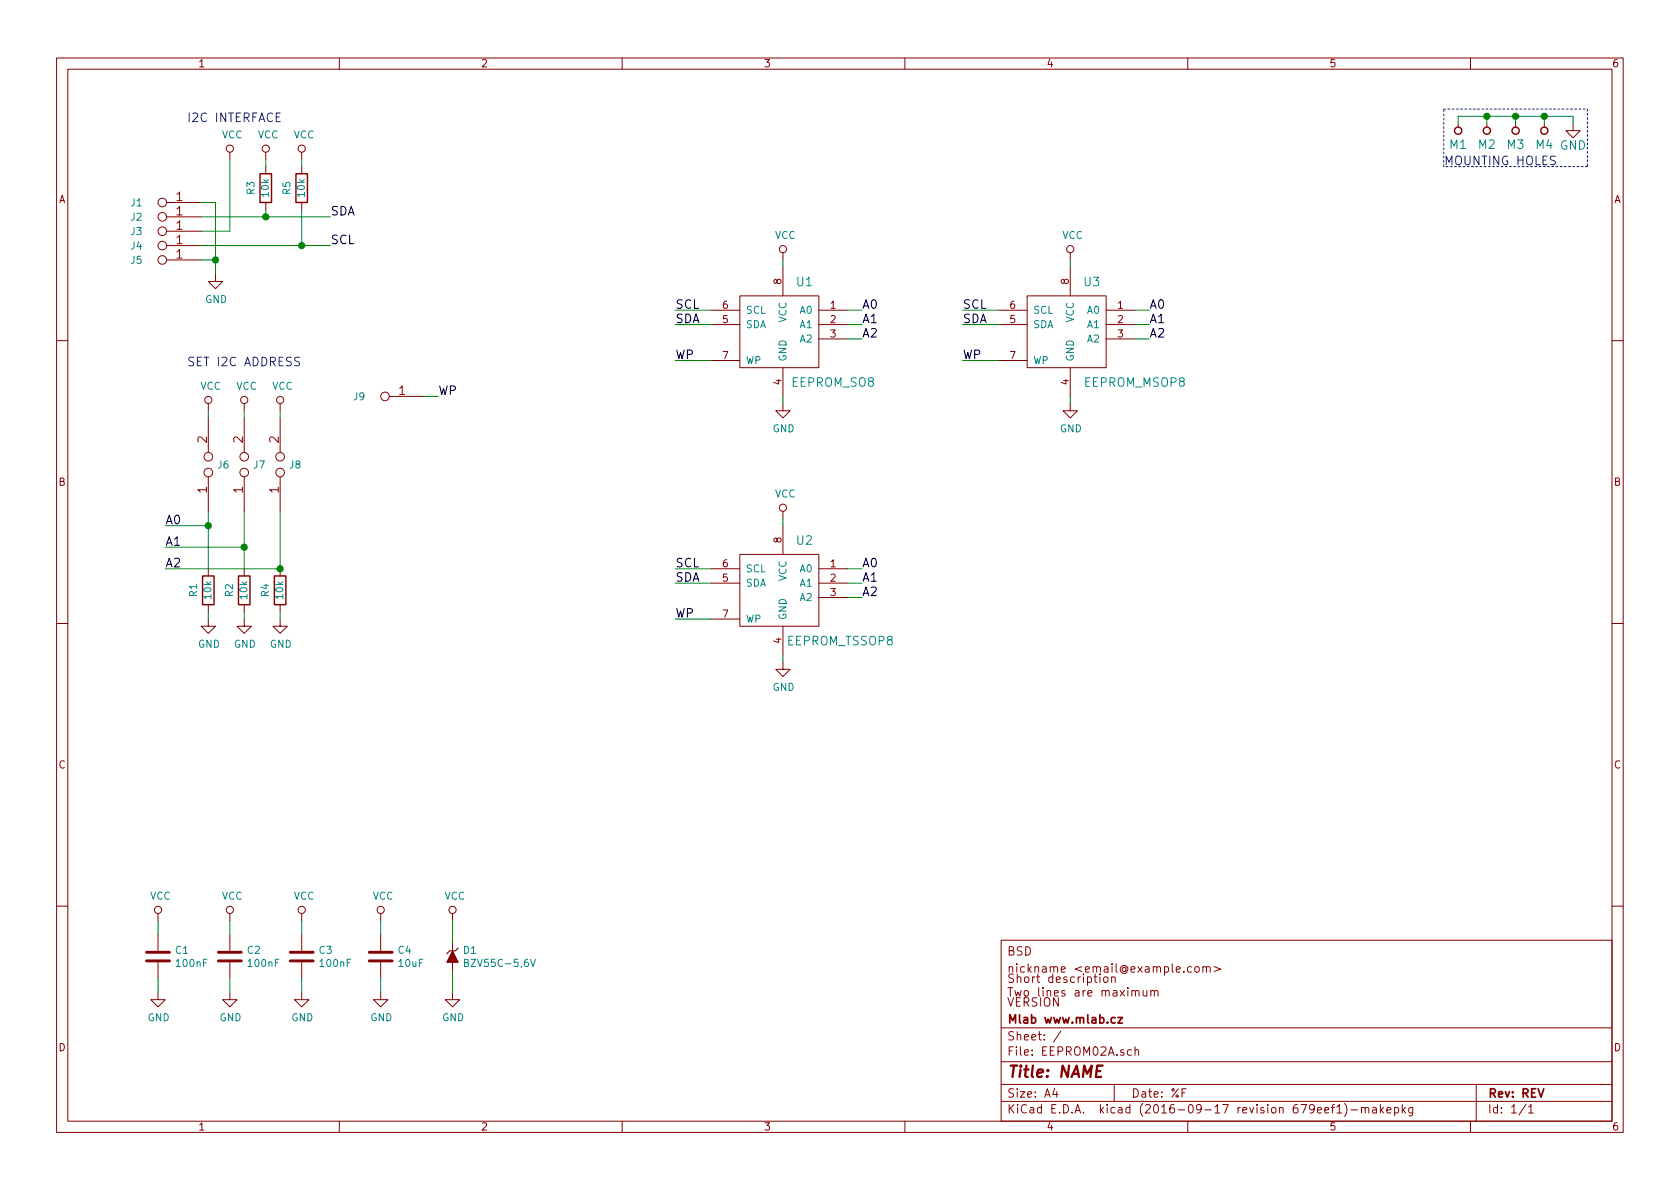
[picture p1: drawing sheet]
EESchema Schematic File Version 2
LIBS:74xgxx
LIBS:74xx
LIBS:actel
LIBS:adc-dac
LIBS:Altera
LIBS:analog_devices
LIBS:analog_switches
LIBS:atmel
LIBS:audio
LIBS:brooktre
LIBS:cmos4000
LIBS:conn
LIBS:contrib
LIBS:cypress
LIBS:dc-dc
LIBS:device
LIBS:digital-audio
LIBS:diode
LIBS:display
LIBS:dsp
LIBS:ESD_Protection
LIBS:ftdi
LIBS:gennum
LIBS:hc11
LIBS:intel
LIBS:interface
LIBS:ir
LIBS:Lattice
LIBS:linear
LIBS:logo
LIBS:maxim
LIBS:memory
LIBS:microchip_dspic33dsc
LIBS:microchip
LIBS:microchip_pic10mcu
LIBS:microchip_pic12mcu
LIBS:microchip_pic16mcu
LIBS:microchip_pic18mcu
LIBS:microchip_pic32mcu
LIBS:microcontrollers
LIBS:mlab_header
LIBS:mlab_mechanical
LIBS:motor_drivers
LIBS:motorola
LIBS:msp430
LIBS:nordicsemi
LIBS:nxp_armmcu
LIBS:onsemi
LIBS:opto
LIBS:Oscillators
LIBS:philips
LIBS:powerint
LIBS:power
LIBS:Power_Management
LIBS:pspice
LIBS:references
LIBS:regul
LIBS:relays
LIBS:rfcom
LIBS:sensors
LIBS:silabs
LIBS:siliconi
LIBS:stm32
LIBS:stm8
LIBS:supertex
LIBS:switches
LIBS:texas
LIBS:transf
LIBS:transistors
LIBS:valves
LIBS:video
LIBS:Xicor
LIBS:Zilog
LIBS:MLAB_BATERY
LIBS:MLAB_CONNECTORS
LIBS:MLAB_D
LIBS:MLAB_DISPLAY
LIBS:MLAB_IO
LIBS:MLAB_Jumpers
LIBS:MLAB_SW
LIBS:MLAB_T
LIBS:MLAB_U
LIBS:MLAB_TR
LIBS:EEPROM02A-cache
EELAYER 25 0
EELAYER END
$Descr A4 11693 8268
encoding utf-8
Sheet 1 1
Title "NAME"
Date "%F"
Rev "REV"
Comp "Mlab www.mlab.cz"
Comment1 "VERSION"
Comment2 "Short description \\nTwo lines are maximum"
Comment3 "nickname <email@example.com>"
Comment4 "BSD"
$EndDescr
$Comp
L HOLE M1
U 1 1
P 10150 900
F 0 "M1" V 10050 900 60  0000 C CNN
F 1 "HOLE" H 10150 800 60  0001 C CNN
F 2 "Mlab_Mechanical:MountingHole_3mm" H 10150 900 60  0001 C CNN
F 3 "" H 10150 900 60  0000 C CNN
	1    10150 900 
	0    -1   -1   0   
$EndComp
$Comp
L HOLE M2
U 1 1
P 10350 900
F 0 "M2" V 10250 900 60  0000 C CNN
F 1 "HOLE" H 10350 800 60  0001 C CNN
F 2 "Mlab_Mechanical:MountingHole_3mm" H 10350 900 60  0001 C CNN
F 3 "" H 10350 900 60  0000 C CNN
	1    10350 900 
	0    -1   -1   0   
$EndComp
$Comp
L HOLE M3
U 1 1
P 10550 900
F 0 "M3" V 10450 900 60  0000 C CNN
F 1 "HOLE" H 10550 800 60  0001 C CNN
F 2 "Mlab_Mechanical:MountingHole_3mm" H 10550 900 60  0001 C CNN
F 3 "" H 10550 900 60  0000 C CNN
	1    10550 900 
	0    -1   -1   0   
$EndComp
$Comp
L HOLE M4
U 1 1
P 10750 900
F 0 "M4" V 10650 900 60  0000 C CNN
F 1 "HOLE" H 10750 800 60  0001 C CNN
F 2 "Mlab_Mechanical:MountingHole_3mm" H 10750 900 60  0001 C CNN
F 3 "" H 10750 900 60  0000 C CNN
	1    10750 900 
	0    -1   -1   0   
$EndComp
$Comp
L GND #PWR01
U 1 1
P 10950 850
F 0 "#PWR01" H 10950 600 60  0001 C CNN
F 1 "GND" H 10950 700 60  0000 C CNN
F 2 "" H 10950 850 60  0000 C CNN
F 3 "" H 10950 850 60  0000 C CNN
	1    10950 850 
	1    0    0    -1  
$EndComp
Text Notes 10050 1150 0    60   ~ 0
MOUNTING HOLES
$Comp
L C C4
U 1 1
P 2650 6650
F 0 "C4" H 2765 6696 50  0000 L CNN
F 1 "10uF" H 2765 6605 50  0000 L CNN
F 2 "Mlab_R:SMD-0805" H 2688 6500 50  0001 C CNN
F 3 "" H 2650 6650 50  0000 C CNN
	1    2650 6650
	1    0    0    -1  
$EndComp
$Comp
L C C1
U 1 1
P 1100 6650
F 0 "C1" H 1215 6696 50  0000 L CNN
F 1 "100nF" H 1215 6605 50  0000 L CNN
F 2 "Mlab_R:SMD-0805" H 1138 6500 50  0001 C CNN
F 3 "" H 1100 6650 50  0000 C CNN
	1    1100 6650
	1    0    0    -1  
$EndComp
$Comp
L R R3
U 1 1
P 1850 1300
F 0 "R3" V 1950 1300 50  0000 C CNN
F 1 "10k" V 1850 1300 50  0000 C CNN
F 2 "Mlab_R:SMD-0805" V 1780 1300 50  0001 C CNN
F 3 "" H 1850 1300 50  0000 C CNN
	1    1850 1300
	-1   0    0    1   
$EndComp
Wire Notes Line
	10050 1150 10050 750 
Wire Notes Line
	11050 1150 10050 1150
Wire Notes Line
	11050 750  11050 1150
Wire Notes Line
	10050 750  11050 750 
Connection ~ 10750 800 
Wire Wire Line
	10750 850  10750 800 
Connection ~ 10550 800 
Wire Wire Line
	10550 850  10550 800 
Connection ~ 10350 800 
Wire Wire Line
	10350 850  10350 800 
Wire Wire Line
	10150 800  10150 850 
Wire Wire Line
	10950 800  10150 800 
Wire Wire Line
	10950 850  10950 800 
$Comp
L EEPROM U1
U 1 1
P 5450 2350
F 0 "U1" H 5600 2750 60  0000 C CNN
F 1 "EEPROM_SO8" H 5800 2050 60  0000 C CNN
F 2 "Mlab_IO:SO-8" H 5450 2350 60  0001 C CNN
F 3 "" H 5450 2350 60  0001 C CNN
	1    5450 2350
	1    0    0    -1  
$EndComp
$Comp
L GND #PWR02
U 1 1
P 5450 2800
F 0 "#PWR02" H 5450 2550 50  0001 C CNN
F 1 "GND" H 5455 2627 50  0000 C CNN
F 2 "" H 5450 2800 50  0000 C CNN
F 3 "" H 5450 2800 50  0000 C CNN
	1    5450 2800
	1    0    0    -1  
$EndComp
Text Notes 1300 850  0    60   ~ 0
I2C INTERFACE
$Comp
L JUMP_2x1 J1
U 1 1
P 1250 1400
F 0 "J1" H 950 1400 50  0000 C CNN
F 1 "JUMP_2x1" V 1200 1400 40  0001 C CNN
F 2 "Mlab_Pin_Headers:Straight_2x01" H 1250 1400 60  0001 C CNN
F 3 "" H 1250 1400 60  0000 C CNN
	1    1250 1400
	1    0    0    -1  
$EndComp
$Comp
L JUMP_2x1 J2
U 1 1
P 1250 1500
F 0 "J2" H 950 1500 50  0000 C CNN
F 1 "JUMP_2x1" V 1200 1500 40  0001 C CNN
F 2 "Mlab_Pin_Headers:Straight_2x01" H 1250 1500 60  0001 C CNN
F 3 "" H 1250 1500 60  0000 C CNN
	1    1250 1500
	1    0    0    -1  
$EndComp
$Comp
L JUMP_2x1 J3
U 1 1
P 1250 1600
F 0 "J3" H 950 1600 50  0000 C CNN
F 1 "JUMP_2x1" V 1200 1600 40  0001 C CNN
F 2 "Mlab_Pin_Headers:Straight_2x01" H 1250 1600 60  0001 C CNN
F 3 "" H 1250 1600 60  0000 C CNN
	1    1250 1600
	1    0    0    -1  
$EndComp
$Comp
L JUMP_2x1 J4
U 1 1
P 1250 1700
F 0 "J4" H 950 1700 50  0000 C CNN
F 1 "JUMP_2x1" V 1200 1700 40  0001 C CNN
F 2 "Mlab_Pin_Headers:Straight_2x01" H 1250 1700 60  0001 C CNN
F 3 "" H 1250 1700 60  0000 C CNN
	1    1250 1700
	1    0    0    -1  
$EndComp
$Comp
L JUMP_2x1 J5
U 1 1
P 1250 1800
F 0 "J5" H 950 1800 50  0000 C CNN
F 1 "JUMP_2x1" V 1200 1800 40  0001 C CNN
F 2 "Mlab_Pin_Headers:Straight_2x01" H 1250 1800 60  0001 C CNN
F 3 "" H 1250 1800 60  0000 C CNN
	1    1250 1800
	1    0    0    -1  
$EndComp
Wire Wire Line
	1400 1400 1500 1400
Wire Wire Line
	1500 1400 1500 1900
Wire Wire Line
	1400 1800 1500 1800
Connection ~ 1500 1800
$Comp
L GND #PWR03
U 1 1
P 1500 1900
F 0 "#PWR03" H 1500 1650 50  0001 C CNN
F 1 "GND" H 1505 1727 50  0000 C CNN
F 2 "" H 1500 1900 50  0000 C CNN
F 3 "" H 1500 1900 50  0000 C CNN
	1    1500 1900
	1    0    0    -1  
$EndComp
$Comp
L VCC #PWR04
U 1 1
P 1600 1100
F 0 "#PWR04" H 1600 950 50  0001 C CNN
F 1 "VCC" H 1617 1273 50  0000 C CNN
F 2 "" H 1600 1100 50  0000 C CNN
F 3 "" H 1600 1100 50  0000 C CNN
	1    1600 1100
	1    0    0    -1  
$EndComp
Wire Wire Line
	1600 1600 1400 1600
Wire Wire Line
	1600 1100 1600 1600
Wire Wire Line
	1400 1500 2300 1500
Wire Wire Line
	1400 1700 2300 1700
Text Label 2300 1500 0    60   ~ 0
SDA
Text Label 2300 1700 0    60   ~ 0
SCL
$Comp
L R R5
U 1 1
P 2100 1300
F 0 "R5" V 2200 1300 50  0000 C CNN
F 1 "10k" V 2100 1300 50  0000 C CNN
F 2 "Mlab_R:SMD-0805" V 2030 1300 50  0001 C CNN
F 3 "" H 2100 1300 50  0000 C CNN
	1    2100 1300
	-1   0    0    1   
$EndComp
$Comp
L VCC #PWR05
U 1 1
P 1850 1100
F 0 "#PWR05" H 1850 950 50  0001 C CNN
F 1 "VCC" H 1867 1273 50  0000 C CNN
F 2 "" H 1850 1100 50  0000 C CNN
F 3 "" H 1850 1100 50  0000 C CNN
	1    1850 1100
	1    0    0    -1  
$EndComp
$Comp
L VCC #PWR06
U 1 1
P 2100 1100
F 0 "#PWR06" H 2100 950 50  0001 C CNN
F 1 "VCC" H 2117 1273 50  0000 C CNN
F 2 "" H 2100 1100 50  0000 C CNN
F 3 "" H 2100 1100 50  0000 C CNN
	1    2100 1100
	1    0    0    -1  
$EndComp
Wire Wire Line
	1850 1150 1850 1100
Wire Wire Line
	2100 1150 2100 1100
Wire Wire Line
	1850 1450 1850 1500
Connection ~ 1850 1500
Wire Wire Line
	2100 1450 2100 1700
Connection ~ 2100 1700
$Comp
L VCC #PWR07
U 1 1
P 1100 6400
F 0 "#PWR07" H 1100 6250 50  0001 C CNN
F 1 "VCC" H 1117 6573 50  0000 C CNN
F 2 "" H 1100 6400 50  0000 C CNN
F 3 "" H 1100 6400 50  0000 C CNN
	1    1100 6400
	1    0    0    -1  
$EndComp
$Comp
L GND #PWR08
U 1 1
P 1100 6900
F 0 "#PWR08" H 1100 6650 50  0001 C CNN
F 1 "GND" H 1105 6727 50  0000 C CNN
F 2 "" H 1100 6900 50  0000 C CNN
F 3 "" H 1100 6900 50  0000 C CNN
	1    1100 6900
	1    0    0    -1  
$EndComp
Wire Wire Line
	1100 6900 1100 6800
Wire Wire Line
	1100 6500 1100 6400
$Comp
L C C2
U 1 1
P 1600 6650
F 0 "C2" H 1715 6696 50  0000 L CNN
F 1 "100nF" H 1715 6605 50  0000 L CNN
F 2 "Mlab_R:SMD-0805" H 1638 6500 50  0001 C CNN
F 3 "" H 1600 6650 50  0000 C CNN
	1    1600 6650
	1    0    0    -1  
$EndComp
$Comp
L VCC #PWR09
U 1 1
P 1600 6400
F 0 "#PWR09" H 1600 6250 50  0001 C CNN
F 1 "VCC" H 1617 6573 50  0000 C CNN
F 2 "" H 1600 6400 50  0000 C CNN
F 3 "" H 1600 6400 50  0000 C CNN
	1    1600 6400
	1    0    0    -1  
$EndComp
$Comp
L GND #PWR010
U 1 1
P 1600 6900
F 0 "#PWR010" H 1600 6650 50  0001 C CNN
F 1 "GND" H 1605 6727 50  0000 C CNN
F 2 "" H 1600 6900 50  0000 C CNN
F 3 "" H 1600 6900 50  0000 C CNN
	1    1600 6900
	1    0    0    -1  
$EndComp
Wire Wire Line
	1600 6900 1600 6800
Wire Wire Line
	1600 6500 1600 6400
$Comp
L C C3
U 1 1
P 2100 6650
F 0 "C3" H 2215 6696 50  0000 L CNN
F 1 "100nF" H 2215 6605 50  0000 L CNN
F 2 "Mlab_R:SMD-0805" H 2138 6500 50  0001 C CNN
F 3 "" H 2100 6650 50  0000 C CNN
	1    2100 6650
	1    0    0    -1  
$EndComp
$Comp
L VCC #PWR011
U 1 1
P 2100 6400
F 0 "#PWR011" H 2100 6250 50  0001 C CNN
F 1 "VCC" H 2117 6573 50  0000 C CNN
F 2 "" H 2100 6400 50  0000 C CNN
F 3 "" H 2100 6400 50  0000 C CNN
	1    2100 6400
	1    0    0    -1  
$EndComp
$Comp
L GND #PWR012
U 1 1
P 2100 6900
F 0 "#PWR012" H 2100 6650 50  0001 C CNN
F 1 "GND" H 2105 6727 50  0000 C CNN
F 2 "" H 2100 6900 50  0000 C CNN
F 3 "" H 2100 6900 50  0000 C CNN
	1    2100 6900
	1    0    0    -1  
$EndComp
Wire Wire Line
	2100 6900 2100 6800
Wire Wire Line
	2100 6500 2100 6400
$Comp
L VCC #PWR013
U 1 1
P 2650 6400
F 0 "#PWR013" H 2650 6250 50  0001 C CNN
F 1 "VCC" H 2667 6573 50  0000 C CNN
F 2 "" H 2650 6400 50  0000 C CNN
F 3 "" H 2650 6400 50  0000 C CNN
	1    2650 6400
	1    0    0    -1  
$EndComp
$Comp
L GND #PWR014
U 1 1
P 2650 6900
F 0 "#PWR014" H 2650 6650 50  0001 C CNN
F 1 "GND" H 2655 6727 50  0000 C CNN
F 2 "" H 2650 6900 50  0000 C CNN
F 3 "" H 2650 6900 50  0000 C CNN
	1    2650 6900
	1    0    0    -1  
$EndComp
Wire Wire Line
	2650 6900 2650 6800
Wire Wire Line
	2650 6500 2650 6400
Text Label 1150 3650 0    60   ~ 0
A0
Text Label 1150 3800 0    60   ~ 0
A1
Text Label 1150 3950 0    60   ~ 0
A2
$Comp
L R R1
U 1 1
P 1450 4100
F 0 "R1" V 1550 4100 50  0000 C CNN
F 1 "10k" V 1450 4100 50  0000 C CNN
F 2 "Mlab_R:SMD-0805" V 1380 4100 50  0001 C CNN
F 3 "" H 1450 4100 50  0000 C CNN
	1    1450 4100
	-1   0    0    1   
$EndComp
$Comp
L R R2
U 1 1
P 1700 4100
F 0 "R2" V 1800 4100 50  0000 C CNN
F 1 "10k" V 1700 4100 50  0000 C CNN
F 2 "Mlab_R:SMD-0805" V 1630 4100 50  0001 C CNN
F 3 "" H 1700 4100 50  0000 C CNN
	1    1700 4100
	-1   0    0    1   
$EndComp
$Comp
L R R4
U 1 1
P 1950 4100
F 0 "R4" V 2050 4100 50  0000 C CNN
F 1 "10k" V 1950 4100 50  0000 C CNN
F 2 "Mlab_R:SMD-0805" V 1880 4100 50  0001 C CNN
F 3 "" H 1950 4100 50  0000 C CNN
	1    1950 4100
	-1   0    0    1   
$EndComp
$Comp
L GND #PWR015
U 1 1
P 1450 4300
F 0 "#PWR015" H 1450 4050 50  0001 C CNN
F 1 "GND" H 1455 4127 50  0000 C CNN
F 2 "" H 1450 4300 50  0000 C CNN
F 3 "" H 1450 4300 50  0000 C CNN
	1    1450 4300
	1    0    0    -1  
$EndComp
$Comp
L GND #PWR016
U 1 1
P 1700 4300
F 0 "#PWR016" H 1700 4050 50  0001 C CNN
F 1 "GND" H 1705 4127 50  0000 C CNN
F 2 "" H 1700 4300 50  0000 C CNN
F 3 "" H 1700 4300 50  0000 C CNN
	1    1700 4300
	1    0    0    -1  
$EndComp
$Comp
L GND #PWR017
U 1 1
P 1950 4300
F 0 "#PWR017" H 1950 4050 50  0001 C CNN
F 1 "GND" H 1955 4127 50  0000 C CNN
F 2 "" H 1950 4300 50  0000 C CNN
F 3 "" H 1950 4300 50  0000 C CNN
	1    1950 4300
	1    0    0    -1  
$EndComp
Wire Wire Line
	1950 4300 1950 4250
Wire Wire Line
	1700 4300 1700 4250
Wire Wire Line
	1450 4300 1450 4250
$Comp
L VCC #PWR018
U 1 1
P 1450 2850
F 0 "#PWR018" H 1450 2700 50  0001 C CNN
F 1 "VCC" H 1467 3023 50  0000 C CNN
F 2 "" H 1450 2850 50  0000 C CNN
F 3 "" H 1450 2850 50  0000 C CNN
	1    1450 2850
	1    0    0    -1  
$EndComp
$Comp
L VCC #PWR019
U 1 1
P 1700 2850
F 0 "#PWR019" H 1700 2700 50  0001 C CNN
F 1 "VCC" H 1717 3023 50  0000 C CNN
F 2 "" H 1700 2850 50  0000 C CNN
F 3 "" H 1700 2850 50  0000 C CNN
	1    1700 2850
	1    0    0    -1  
$EndComp
$Comp
L VCC #PWR020
U 1 1
P 1950 2850
F 0 "#PWR020" H 1950 2700 50  0001 C CNN
F 1 "VCC" H 1967 3023 50  0000 C CNN
F 2 "" H 1950 2850 50  0000 C CNN
F 3 "" H 1950 2850 50  0000 C CNN
	1    1950 2850
	1    0    0    -1  
$EndComp
Wire Wire Line
	1450 3950 1450 3550
Wire Wire Line
	1700 3950 1700 3550
Wire Wire Line
	1950 3950 1950 3550
Wire Wire Line
	1150 3650 1450 3650
Connection ~ 1450 3650
Wire Wire Line
	1150 3800 1700 3800
Connection ~ 1700 3800
Wire Wire Line
	1150 3950 1950 3950
Connection ~ 1950 3950
Text Notes 1300 2550 0    60   ~ 0
SET I2C ADDRESS
$Comp
L JUMP2_2x1 J6
U 1 1
P 1450 3250
F 0 "J6" V 1425 3309 50  0000 L CNN
F 1 "JUMP2_2x1" H 1650 3150 40  0001 C CNN
F 2 "Mlab_Pin_Headers:Straight_2x01" H 1450 3250 60  0001 C CNN
F 3 "" H 1450 3250 60  0000 C CNN
	1    1450 3250
	0    1    1    0   
$EndComp
$Comp
L JUMP2_2x1 J7
U 1 1
P 1700 3250
F 0 "J7" V 1675 3309 50  0000 L CNN
F 1 "JUMP2_2x1" H 1900 3150 40  0001 C CNN
F 2 "Mlab_Pin_Headers:Straight_2x01" H 1700 3250 60  0001 C CNN
F 3 "" H 1700 3250 60  0000 C CNN
	1    1700 3250
	0    1    1    0   
$EndComp
$Comp
L JUMP2_2x1 J8
U 1 1
P 1950 3250
F 0 "J8" V 1925 3309 50  0000 L CNN
F 1 "JUMP2_2x1" H 2150 3150 40  0001 C CNN
F 2 "Mlab_Pin_Headers:Straight_2x01" H 1950 3250 60  0001 C CNN
F 3 "" H 1950 3250 60  0000 C CNN
	1    1950 3250
	0    1    1    0   
$EndComp
Wire Wire Line
	1450 2900 1450 2850
Wire Wire Line
	1700 2900 1700 2850
Wire Wire Line
	1950 2900 1950 2850
$Comp
L VCC #PWR021
U 1 1
P 5450 1800
F 0 "#PWR021" H 5450 1650 50  0001 C CNN
F 1 "VCC" H 5467 1973 50  0000 C CNN
F 2 "" H 5450 1800 50  0000 C CNN
F 3 "" H 5450 1800 50  0000 C CNN
	1    5450 1800
	1    0    0    -1  
$EndComp
Wire Wire Line
	5450 2800 5450 2750
Wire Wire Line
	5450 1850 5450 1800
$Comp
L JUMP_2x1 J9
U 1 1
P 2800 2750
F 0 "J9" H 2500 2750 50  0000 C CNN
F 1 "JUMP_2x1" V 2750 2750 40  0001 C CNN
F 2 "Mlab_Pin_Headers:Straight_2x01" H 2800 2750 60  0001 C CNN
F 3 "" H 2800 2750 60  0000 C CNN
	1    2800 2750
	1    0    0    -1  
$EndComp
Wire Wire Line
	2950 2750 3050 2750
Text Label 3050 2750 0    60   ~ 0
WP
Wire Wire Line
	4700 2150 4950 2150
Wire Wire Line
	4950 2250 4700 2250
Wire Wire Line
	4950 2500 4700 2500
Wire Wire Line
	5900 2150 6000 2150
Wire Wire Line
	5900 2250 6000 2250
Wire Wire Line
	5900 2350 6000 2350
Text Label 6000 2150 0    60   ~ 0
A0
Text Label 6000 2250 0    60   ~ 0
A1
Text Label 6000 2350 0    60   ~ 0
A2
Text Label 4700 2250 0    60   ~ 0
SDA
Text Label 4700 2150 0    60   ~ 0
SCL
Text Label 4700 2500 0    60   ~ 0
WP
$Comp
L EEPROM U2
U 1 1
P 5450 4150
F 0 "U2" H 5600 4550 60  0000 C CNN
F 1 "EEPROM_TSSOP8" H 5850 3850 60  0000 C CNN
F 2 "Mlab_IO:TSSOP-8_4.4x3mm_Pitch0.65mm" H 5450 4150 60  0001 C CNN
F 3 "" H 5450 4150 60  0001 C CNN
	1    5450 4150
	1    0    0    -1  
$EndComp
$Comp
L GND #PWR022
U 1 1
P 5450 4600
F 0 "#PWR022" H 5450 4350 50  0001 C CNN
F 1 "GND" H 5455 4427 50  0000 C CNN
F 2 "" H 5450 4600 50  0000 C CNN
F 3 "" H 5450 4600 50  0000 C CNN
	1    5450 4600
	1    0    0    -1  
$EndComp
$Comp
L VCC #PWR023
U 1 1
P 5450 3600
F 0 "#PWR023" H 5450 3450 50  0001 C CNN
F 1 "VCC" H 5467 3773 50  0000 C CNN
F 2 "" H 5450 3600 50  0000 C CNN
F 3 "" H 5450 3600 50  0000 C CNN
	1    5450 3600
	1    0    0    -1  
$EndComp
Wire Wire Line
	5450 4600 5450 4550
Wire Wire Line
	5450 3650 5450 3600
Wire Wire Line
	4700 3950 4950 3950
Wire Wire Line
	4950 4050 4700 4050
Wire Wire Line
	4950 4300 4700 4300
Wire Wire Line
	5900 3950 6000 3950
Wire Wire Line
	5900 4050 6000 4050
Wire Wire Line
	5900 4150 6000 4150
Text Label 6000 3950 0    60   ~ 0
A0
Text Label 6000 4050 0    60   ~ 0
A1
Text Label 6000 4150 0    60   ~ 0
A2
Text Label 4700 4050 0    60   ~ 0
SDA
Text Label 4700 3950 0    60   ~ 0
SCL
Text Label 4700 4300 0    60   ~ 0
WP
$Comp
L EEPROM U3
U 1 1
P 7450 2350
F 0 "U3" H 7600 2750 60  0000 C CNN
F 1 "EEPROM_MSOP8" H 7900 2050 60  0000 C CNN
F 2 "Mlab_IO:MSOP-8_3x3mm_Pitch0.65mm" H 7450 2350 60  0001 C CNN
F 3 "" H 7450 2350 60  0001 C CNN
	1    7450 2350
	1    0    0    -1  
$EndComp
$Comp
L GND #PWR024
U 1 1
P 7450 2800
F 0 "#PWR024" H 7450 2550 50  0001 C CNN
F 1 "GND" H 7455 2627 50  0000 C CNN
F 2 "" H 7450 2800 50  0000 C CNN
F 3 "" H 7450 2800 50  0000 C CNN
	1    7450 2800
	1    0    0    -1  
$EndComp
$Comp
L VCC #PWR025
U 1 1
P 7450 1800
F 0 "#PWR025" H 7450 1650 50  0001 C CNN
F 1 "VCC" H 7467 1973 50  0000 C CNN
F 2 "" H 7450 1800 50  0000 C CNN
F 3 "" H 7450 1800 50  0000 C CNN
	1    7450 1800
	1    0    0    -1  
$EndComp
Wire Wire Line
	7450 2800 7450 2750
Wire Wire Line
	7450 1850 7450 1800
Wire Wire Line
	6700 2150 6950 2150
Wire Wire Line
	6950 2250 6700 2250
Wire Wire Line
	6950 2500 6700 2500
Wire Wire Line
	7900 2150 8000 2150
Wire Wire Line
	7900 2250 8000 2250
Wire Wire Line
	7900 2350 8000 2350
Text Label 8000 2150 0    60   ~ 0
A0
Text Label 8000 2250 0    60   ~ 0
A1
Text Label 8000 2350 0    60   ~ 0
A2
Text Label 6700 2250 0    60   ~ 0
SDA
Text Label 6700 2150 0    60   ~ 0
SCL
Text Label 6700 2500 0    60   ~ 0
WP
$Comp
L ZENERsmall D1
U 1 1
P 3150 6650
F 0 "D1" V 3104 6719 50  0000 L CNN
F 1 "BZV55C-5,6V" V 3195 6719 50  0000 L CNN
F 2 "Mlab_D:Diode-MiniMELF_Standard" H 3150 6650 50  0001 C CNN
F 3 "" H 3150 6650 50  0000 C CNN
	1    3150 6650
	0    1    1    0   
$EndComp
$Comp
L VCC #PWR026
U 1 1
P 3150 6400
F 0 "#PWR026" H 3150 6250 50  0001 C CNN
F 1 "VCC" H 3167 6573 50  0000 C CNN
F 2 "" H 3150 6400 50  0000 C CNN
F 3 "" H 3150 6400 50  0000 C CNN
	1    3150 6400
	1    0    0    -1  
$EndComp
$Comp
L GND #PWR027
U 1 1
P 3150 6900
F 0 "#PWR027" H 3150 6650 50  0001 C CNN
F 1 "GND" H 3155 6727 50  0000 C CNN
F 2 "" H 3150 6900 50  0000 C CNN
F 3 "" H 3150 6900 50  0000 C CNN
	1    3150 6900
	1    0    0    -1  
$EndComp
Wire Wire Line
	3150 6900 3150 6750
Wire Wire Line
	3150 6400 3150 6550
$EndSCHEMATC
